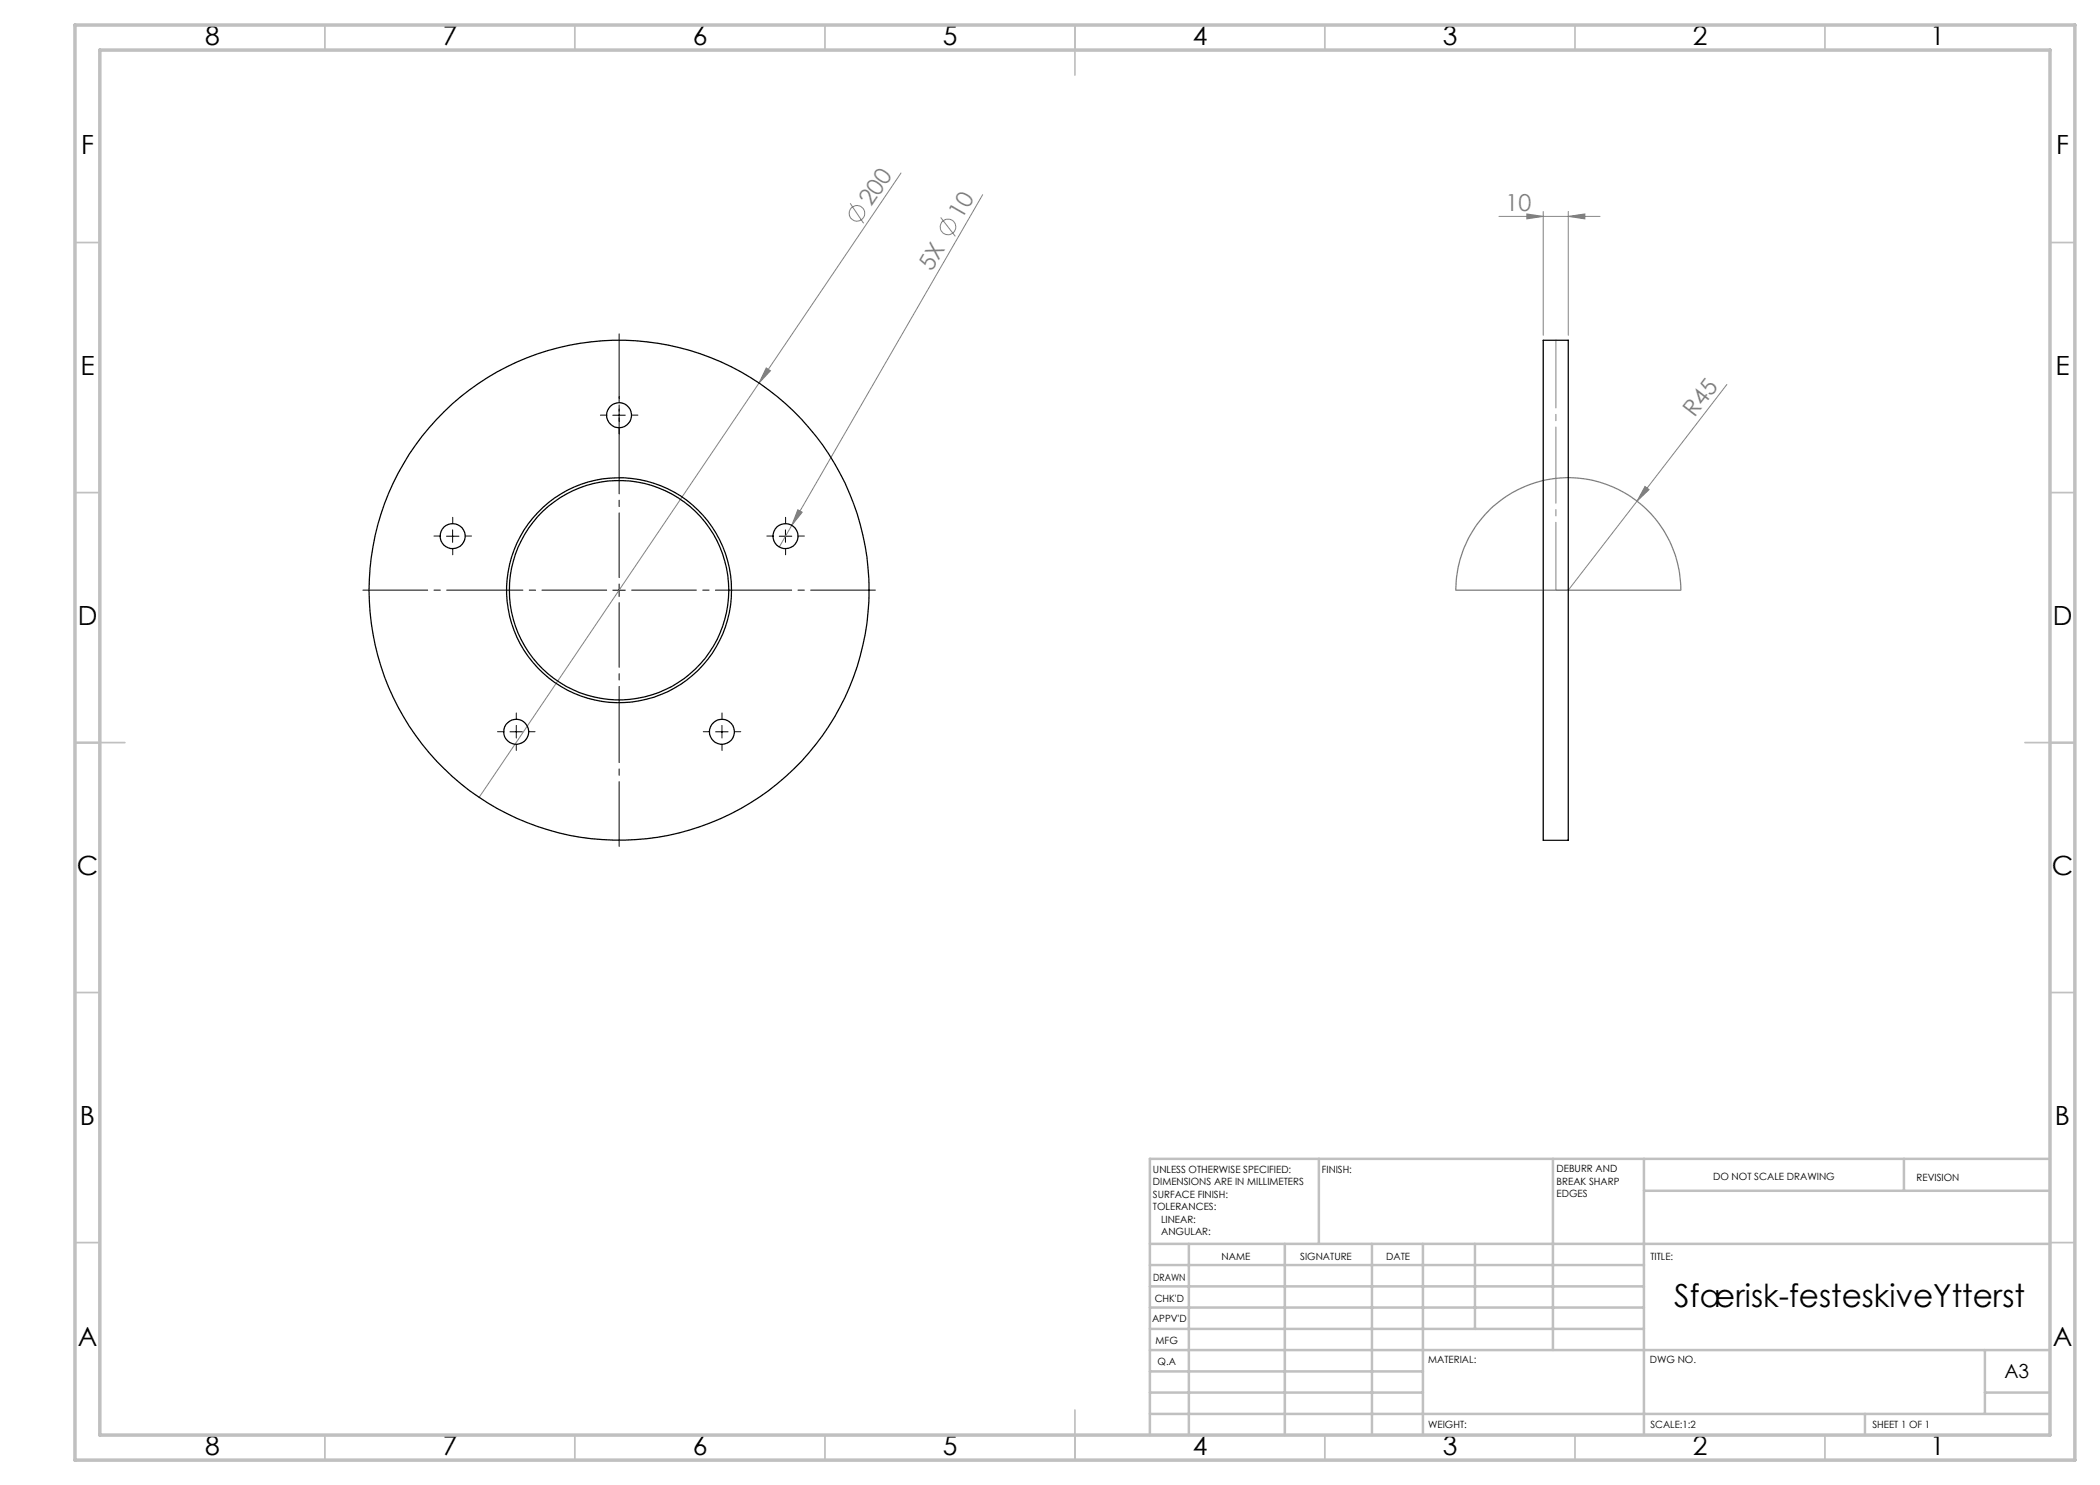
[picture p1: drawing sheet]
<svg xmlns="http://www.w3.org/2000/svg" width="420mm" height="297mm" viewBox="0 0 420 297" stroke-linecap="round" stroke-linejoin="round" font-family="sans-serif">
<g fill="none" stroke="#808080" stroke-width=".2">
<path d="M180.2 34.6l-28.4 42M196.5 38.9l-38.1 66.2M170 40.7l2.7 4M188.1 43.5l3 3.8M299.8 43.3h20.2M305.4 42.8l3.2 .5-3.2 .5zM308.6 42.3v24.8M313.7 43.3l3.3-.5v1zM313.7 42.3v24.8M151.8 76.6l-56 82.9M153.2 73.6l.9 .6-2.3 2.4zM345.4 76.9l-31.7 41.1"/>
<path d="M329 97.3l.8 .6-2.4 2.3zM158.4 105.1l-2.5 4.3M159.6 101.9l.8 .5-2 2.7z"/>
<circle cx="171.4" cy="42.7" r="1.56"/>
<circle cx="189.6" cy="45.4" r="1.57"/>
</g>
<path d="M298.1 101.8a22.5 22.5 0 0 1 24.4-4.4 22.5 22.5 0 0 1 13.7 20.6h-45.1a22.6 22.6 0 0 1 7-16.2z" fill="none" stroke="#808080" stroke-width=".25"/>
<path d="M121.3 118h-48.7M123.8 115.5v-48.7M126.3 118h48.8M123.8 120.5v48.8" fill="none" stroke="#000" stroke-width=".2" stroke-dasharray="15.2 1.3 1.3 1.3" stroke-dashoffset="2.3"/>
<g fill="none" stroke="#000" stroke-width=".2" stroke-dasharray="15.2 1.3 1.3 1.3">
<path d="M121.3 83h-1.2M123.8 80.5v-1.2M123.8 85.5v1.3M126.3 83h1.3M88 107.2h-1.2M90.5 104.7v-1.2M90.5 109.7v1.3M93 107.2h1.3M154.6 107.2h-1.2M157.1 104.7v-1.2M157.1 109.7v1.3M159.6 107.2h1.3"/>
<path d="M100.8 146.3h-1.3M103.3 143.8v-1.2M103.3 148.8v1.3M105.8 146.3h1.2M141.9 146.3h-1.2M144.4 143.8v-1.2M144.4 148.8v1.3M146.9 146.3h1.3"/>
</g>
<path d="M122.6 83h2.5M123.8 81.8v2.5M89.3 107.2h2.5M90.5 106v2.5M122.6 118h2.5M123.8 116.8v2.5M155.9 107.2h2.5M157.1 106v2.5M102 146.4h2.5M103.3 145.1v2.5M143.1 146.4h2.5M144.4 145.1v2.5" fill="none" stroke="#000" stroke-width=".2"/>
<g fill="none" stroke="#c0c0c0" stroke-width=".35">
<path d="M65 5v5M115 5v5M165 5v5M215 5v10M265 5v5M315 5v5M365 5v5M15 48.5h5M410 48.5h5M15 98.5h5M410 98.5h5M15 148.5h10"/>
<path d="M405 148.5h10M15 198.5h5M410 198.5h5M15 248.5h5M410 248.5h5M65 287v5M115 287v5M165 287v5M215 282v10M265 287v5M315 287v5M365 287v5"/>
</g>
<g fill="none" stroke="#c0c0c0" stroke-width=".5">
<path d="M263.8 231.8v17M310.6 231.8v38.2M328.8 231.8v55.2M328.8 238.2h81.2M380.8 231.8v6.4M410 231.8h-180v55.2M230 248.8h180M230 257.3h98.8M230 253h98.8M237.8 248.8v38.2M257 248.8v38.2M274.4 248.8v38.2"/>
<path d="M284.6 248.8v38.2M295 248.8v17M230 265.8h98.8M230 261.5h98.8M230 278.5h54.6M230 274.3h54.6M230 270h180M397 278.5h13M397 270v12.8M230 282.8h180M373 282.8v4.2"/>
</g>
<path d="M15 5h400v287h-400zM20 10h390v277h-390z" fill="none" stroke="#c0c0c0" stroke-width=".7"/>
<path d="M311.2 68v50" fill="none" stroke="#808080" stroke-width=".2" stroke-dasharray="15.2 1.3 1.3 1.3" stroke-dashoffset="1.7"/>
<path d="M311.2 118h2.5" fill="none" stroke="#808080" stroke-width=".2" stroke-dasharray="15.2 1.3 1.3 1.3"/>
<g fill="#808080">
<path d="M329 97.3l.8 .6-2.4 2.3z"/>
<path d="M153.2 73.6l.9 .6-2.3 2.4z"/>
<path d="M159.6 101.9l.8 .5-2 2.7z"/>
<path d="M313.7 43.3l3.3-.5v1zM305.4 42.8l3.2 .5-3.2 .5z"/>
</g>
<g fill="none" stroke="#000" stroke-width=".25">
<path d="M308.6 68h5.1v100.1h-5.1z"/>
<circle cx="123.8" cy="83" r="2.5"/>
<circle cx="90.5" cy="107.2" r="2.51"/>
<circle cx="123.8" cy="118" r="22.5"/>
<circle cx="123.8" cy="118" r="50"/>
<circle cx="123.8" cy="118" r="21.9"/>
<circle cx="157.1" cy="107.2" r="2.51"/>
<circle cx="103.3" cy="146.4" r="2.5"/>
<circle cx="144.4" cy="146.4" r="2.5"/>
</g>
<text font-size="6.3" x="334.9" y="261.4">Sfærisk-festeskiveYtterst</text>
<g font-size="5.3">
<text x="41" y="9">8</text>
<text x="88.5" y="9">7</text>
<text x="138.5" y="9">6</text>
<text x="188.5" y="9">5</text>
<text x="238.5" y="9">4</text>
<text x="288.5" y="9">3</text>
<text x="338.5" y="9">2</text>
<text x="386" y="9">1</text>
<text x="16.2" y="30.7">F</text>
<text x="411.2" y="30.7">F</text>
<text x="16.1" y="75">E</text>
<text x="411.1" y="75">E</text>
<text x="15.5" y="125">D</text>
<text x="410.5" y="125">D</text>
<text x="15.4" y="175">C</text>
<text x="410.4" y="175">C</text>
<text x="16" y="225">B</text>
<text x="411" y="225">B</text>
<text x="15.5" y="269.2">A</text>
<text x="410.5" y="269.2">A</text>
<text x="41" y="291">8</text>
<text x="88.5" y="291">7</text>
<text x="138.5" y="291">6</text>
<text x="188.5" y="291">5</text>
<text x="238.5" y="291">4</text>
<text x="288.5" y="291">3</text>
<text x="338.5" y="291">2</text>
<text x="386" y="291">1</text>
</g>
<g font-size="4.7" fill="#808080">
<text x="174.3" y="41.5" transform="rotate(-56 174.3 41.5)">200</text>
<text x="192.4" y="44" transform="rotate(-60 192.4 44)">10</text>
<text x="301.1" y="42.3">10</text>
<text x="186.4" y="54.4" transform="rotate(-60 186.4 54.4)">5X</text>
<text x="338.9" y="83.6" transform="rotate(-52 338.9 83.6)">R45</text>
</g>
<text font-size="3.9" x="400.9" y="275.5">A3</text>
<g font-size="2">
<text x="230.6" y="234.6">UNLESS OTHERWISE SPECIFIED:</text>
<text x="230.6" y="237.1">DIMENSIONS ARE IN MILLIMETERS</text>
<text x="230.6" y="239.6">SURFACE FINISH:</text>
<text x="264.4" y="234.6">FINISH:</text>
<text x="311.3" y="234.5">DEBURR AND</text>
<text x="311.3" y="237">BREAK SHARP</text>
<text x="311.3" y="239.5">EDGES</text>
<text x="342.6" y="236">DO NOT SCALE DRAWING</text>
<text x="383.3" y="236.2">REVISION</text>
<text x="230.6" y="242.1">TOLERANCES:</text>
<text x="232.2" y="244.6">LINEAR:</text>
<text x="232.2" y="247.1">ANGULAR:</text>
<text x="244.3" y="252">NAME</text>
<text x="260" y="251.9">SIGNATURE</text>
<text x="277.2" y="251.9">DATE</text>
<text x="330.1" y="251.9">TITLE:</text>
<text x="230.6" y="256.1">DRAWN</text>
<text x="230.9" y="260.3">CHK'D</text>
<text x="230.4" y="264.4">APPV'D</text>
<text x="231.1" y="268.8">MFG</text>
<text x="231.5" y="273">Q.A</text>
<text x="285.6" y="272.5">MATERIAL:</text>
<text x="330" y="272.5">DWG NO.</text>
<text x="285.6" y="285.5">WEIGHT:</text>
<text x="330.1" y="285.6">SCALE:1:2</text>
<text x="374.5" y="285.6">SHEET 1 OF 1</text>
</g>
</svg>
